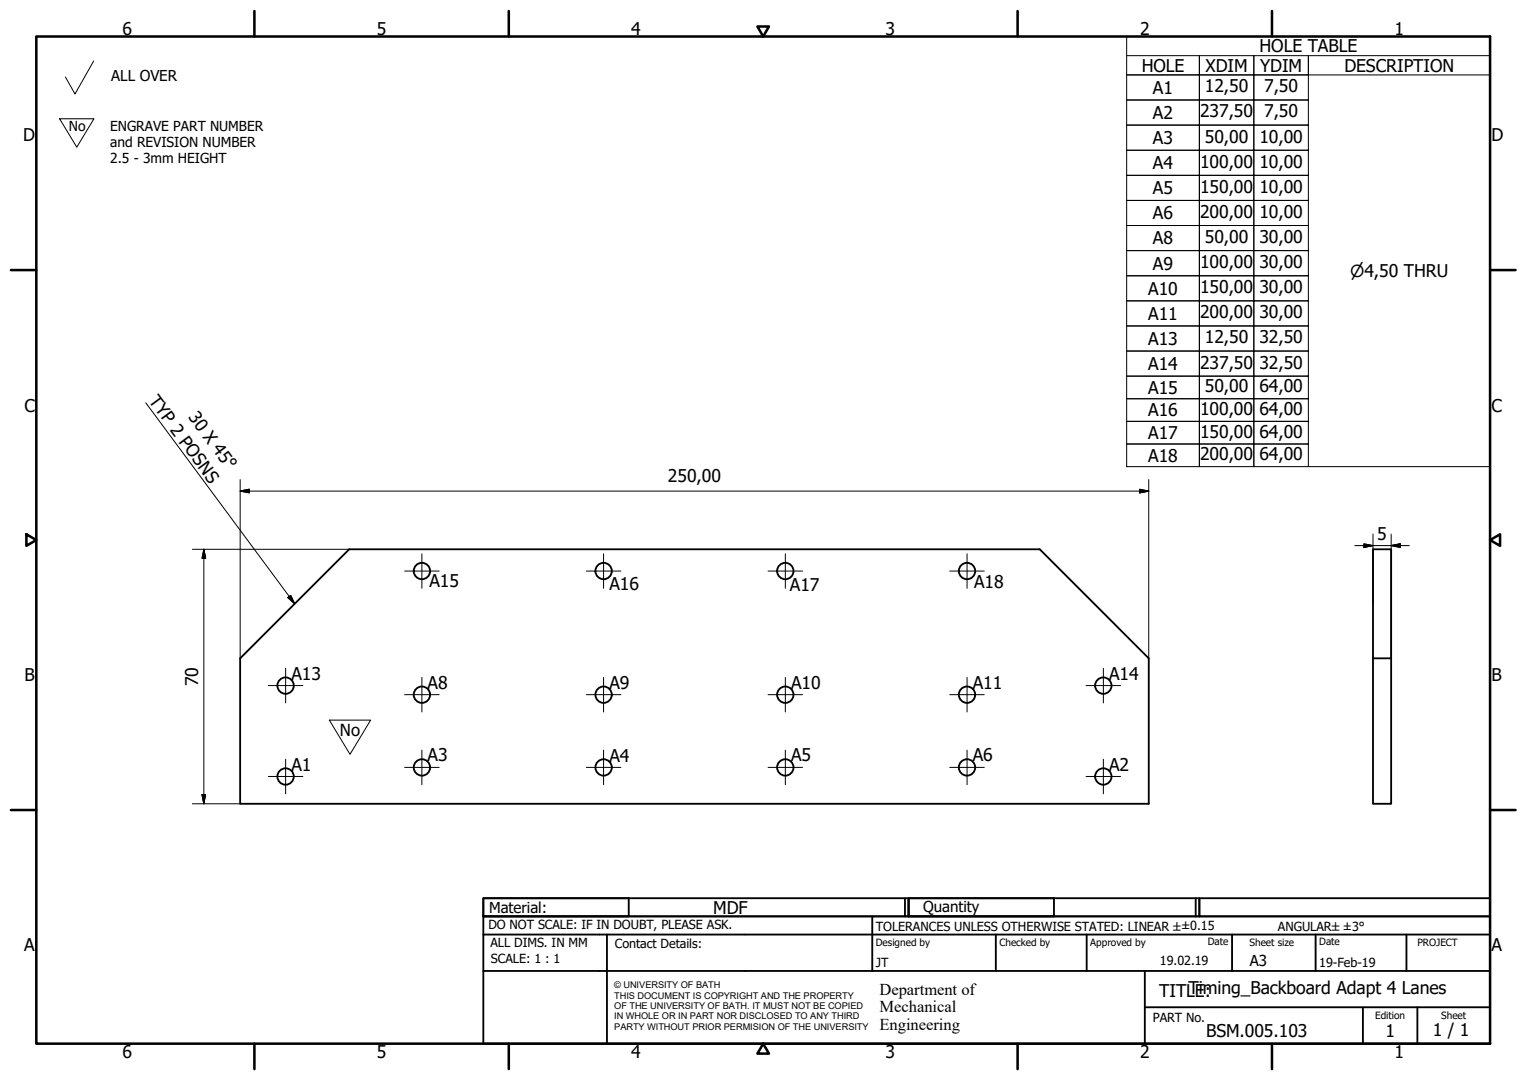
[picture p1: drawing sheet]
<svg xmlns="http://www.w3.org/2000/svg" width="420mm" height="297mm" viewBox="0 0 420 297" stroke-linecap="round" stroke-linejoin="round" font-family="sans-serif">
<!-- layer: Visible (ISO) -->
<g fill="none" stroke="#000" stroke-width=".51">
<path d="M96.1 151.1h190l30 30v40h-250v-40zM377.8 151.1h5v30h-5zM377.8 181.1v40h5v-40"/>
<circle cx="116.1" cy="157.1" r="2.25"/>
<circle cx="166.1" cy="157.1" r="2.25"/>
<circle cx="216.1" cy="157.1" r="2.25"/>
<circle cx="266.1" cy="157.1" r="2.25"/>
<circle cx="78.6" cy="188.6" r="2.25"/>
<circle cx="116.1" cy="191.1" r="2.25"/>
<circle cx="166.1" cy="191.1" r="2.25"/>
<circle cx="216.1" cy="191.1" r="2.25"/>
<circle cx="266.1" cy="191.1" r="2.25"/>
<circle cx="303.6" cy="188.6" r="2.25"/>
<circle cx="78.6" cy="213.6" r="2.25"/>
<circle cx="116.1" cy="211.1" r="2.25"/>
<circle cx="166.1" cy="211.1" r="2.25"/>
<circle cx="216.1" cy="211.1" r="2.25"/>
<circle cx="266.1" cy="211.1" r="2.25"/>
<circle cx="303.6" cy="213.6" r="2.25"/>
</g>
<!-- layer: Border (ISO) -->
<g fill="none" stroke="#000" stroke-width=".7">
<path d="M10 10h400v277h-400zM70 3v7M140 3v7M208.4 7.3h3.2l-1.6 2.7zM280 3v7M350 3v7M3 74.3h7M410 74.3h7M7.3 146.9l2.7 1.6-2.7 1.6zM410 148.5l2.7-1.6v3.2zM3 222.8h7M410 222.8h7"/>
<path d="M70 287v7M140 287v7M210 287l1.6 2.8h-3.2zM280 287v7M350 287v7"/>
</g>
<!-- layer: Title (ISO) -->
<g fill="none" stroke="#000" stroke-width=".51">
<path d="M133 247h40v5h-40zM133 247h117v5h-117zM133 257v-5h277v5M133 257h277v30h-277zM167 257v30M240 252v15M249 247v5M250 247h40v5h-40zM250 247h80v5h-80zM274 257v10M299 257v10M329 247v5"/>
<path d="M330 247h80v5h-80zM339 257v10M362 257v10M387 257v10M133 267h277M315 277h95M315 267v20M375 277v10M390 277v10"/>
</g>
<!-- layer: Symbol (ISO) -->
<g fill="none" stroke="#000" stroke-width=".28">
<path d="M310 15.3h20v5.3h-20h20v6.9h-20h20v6.9h-20h20v6.9h-20h20v6.9h-20h20v6.9h-20h20v6.9h-20h20v6.9h-20h20v6.9h-20h20v6.9h-20h20v6.9h-20h20v6.9h-20h20v6.9h-20h20v6.3h-20h20v6.2h-20h20v6.2h-20h20v6.2v-6.2h15v6.2v-6.2h15v6.2M310 10h100v118.3h-100zM330 15.3h15v5.3h-15zM345 15.3h15v5.3h-15zM410 15.3h-50v5.3h50M330 20.6h15v6.9h-15zM330 27.5h15v6.9h-15zM330 34.4h15v6.9h-15zM345 20.6h15v6.9h-15zM345 27.5h15v6.9h-15zM345 34.4h15v6.9h-15zM330 41.3h15v6.9h-15z"/>
<path d="M330 48.2h15v6.9h-15zM330 55.1h15v6.9h-15zM345 41.3h15v6.9h-15zM345 48.2h15v6.9h-15zM345 55.1h15v6.9h-15zM330 62h15v6.9h-15zM330 68.9h15v6.9h-15zM330 75.8h15v6.9h-15zM345 62h15v6.9h-15zM345 68.9h15v6.9h-15zM345 75.8h15v6.9h-15zM330 82.7h15v6.9h-15z"/>
<path d="M330 89.6h15v6.9h-15zM330 96.5h15v6.9h-15zM345 82.7h15v6.9h-15zM345 89.6h15v6.9h-15zM345 96.5h15v6.9h-15zM40.1 110.8l41 55.3M330 103.4h15v6.3h-15zM330 109.7h15v6.2h-15zM330 115.9h15v6.2h-15zM345 103.4h15v6.3h-15zM345 109.7h15v6.2h-15zM345 115.9h15v6.2h-15z"/>
<path d="M79.2 164.3l.8-.5 1.1 2.3z"/>
</g>
<!-- layer: Sketch Geometry (ISO) -->
<path d="M25.8 16.8l-5.2 9.1-2.6-4.7M16.4 32.7h9.4l-4.7 7.8zM90.6 198.1h11.4l-5.7 9.4z" fill="none" stroke="#000" stroke-width=".28"/>
<path d="M96.2 216.9h.2" fill="none" stroke="#fff" stroke-width=".28"/>
<!-- layer: Center Mark (ISO) -->
<g fill="none" stroke="#000" stroke-width=".28">
<path d="M111.3 157.1h9.5M116.1 152.3v9.5M161.3 157.1h9.5M166.1 152.3v9.5M211.3 157.1h9.5M216.1 152.3v9.5M261.3 157.1h9.5M266.1 152.3v9.5M73.8 188.6h9.5M78.6 183.8v9.5M111.3 191.1h9.5M116.1 186.3v9.5"/>
<path d="M161.3 191.1h9.5M166.1 186.3v9.5M211.3 191.1h9.5M216.1 186.3v9.5M261.3 191.1h9.5M266.1 186.3v9.5M298.8 188.6h9.5M303.6 183.8v9.5M73.8 213.6h9.5M78.6 208.8v9.5M111.3 211.1h9.5M116.1 206.3v9.5"/>
<path d="M161.3 211.1h9.5M166.1 206.3v9.5M211.3 211.1h9.5M216.1 206.3v9.5M261.3 211.1h9.5M266.1 206.3v9.5M298.8 213.6h9.5M303.6 208.8v9.5"/>
</g>
<!-- layer: Dimension (ISO) -->
<g fill="none" stroke="#000" stroke-width=".28">
<path d="M66.1 135.1l2.5-.5v1zM66.1 135.1h250M66.1 131.9v49.2M313.6 134.6l2.5 .5-2.5 .5zM316.1 131.9v49.2M52.9 151.1h43.2M56.1 151.1l.5 2.5h-1zM56.1 151.1v70M372.8 150.1h15M375.3 149.6l2.5 .5-2.5 .5zM377.8 146.9v19.2M382.8 150.1l2.5-.5v1z"/>
<path d="M382.8 146.9v34.2M55.6 218.6h1l-.5 2.5zM52.9 221.1h13.2"/>
</g>
<path d="M66.1 135.1l2.5-.5zM66.1 135.1l2.5-.5v1zM313.6 135.6l2.5-.5zM313.6 134.6l2.5 .5-2.5 .5zM56.1 151.1l.5 2.5zM56.1 151.1l.5 2.5h-1zM375.3 150.6l2.5-.5zM375.3 149.6l2.5 .5-2.5 .5zM382.8 150.1l2.5-.5zM382.8 150.1l2.5-.5v1zM55.6 218.6l.5 2.5zM55.6 218.6h1l-.5 2.5z" fill="#000" stroke="#000" stroke-width=".28"/>
<!-- layer: Symbol (ISO) -->
<path d="M79.2 164.3l1.9 1.8zM79.2 164.3l.8-.5 1.1 2.3z" fill="#000" stroke="#000" stroke-width=".28"/>
<g font-size="4.8">
<text x="33.7" y="9.6">6</text>
<text x="103.7" y="9.6">5</text>
<text x="173.7" y="9.6">4</text>
<text x="243.7" y="9.6">3</text>
<text x="313.7" y="9.6">2</text>
<text x="383.7" y="9.6">1</text>
<text x="346.6" y="14.4">HOLE TABLE</text>
<text x="314.1" y="19.7">HOLE</text>
<text x="331.7" y="19.7">XDIM</text>
<text x="346.7" y="19.7">YDIM</text>
<text x="369.9" y="19.7">DESCRIPTION</text>
<text x="317.2" y="25.8">A1</text>
<text x="331.5" y="25.4">12,50</text>
<text x="347.8" y="25.4">7,50</text>
<text x="317.2" y="32.8">A2</text>
<text x="330.2" y="32.3">237,50</text>
<text x="347.8" y="32.3">7,50</text>
<text x="6.3" y="38.9">D</text>
<text x="317.2" y="39.6">A3</text>
<text x="331.5" y="39.2">50,00</text>
<text x="346.5" y="39.2">10,00</text>
<text x="410.4" y="38.9">D</text>
<text x="317.2" y="46.5">A4</text>
<text x="330.2" y="46.1">100,00</text>
<text x="346.5" y="46.1">10,00</text>
<text x="317.2" y="53.4">A5</text>
<text x="330.2" y="53">150,00</text>
<text x="346.5" y="53">10,00</text>
<text x="330.2" y="59.9">200,00</text>
<text x="346.5" y="59.9">10,00</text>
<text x="317.2" y="60.3">A6</text>
<text x="317.2" y="67.2">A8</text>
<text x="331.5" y="66.8">50,00</text>
<text x="346.5" y="66.8">30,00</text>
<text x="317.2" y="74.1">A9</text>
<text x="330.2" y="73.7">100,00</text>
<text x="346.5" y="73.7">30,00</text>
<text x="315.9" y="81">A10</text>
<text x="330.2" y="80.6">150,00</text>
<text x="346.5" y="80.7">30,00</text>
<text x="315.9" y="88">A11</text>
<text x="330.2" y="87.6">200,00</text>
<text x="346.5" y="87.6">30,00</text>
<text x="315.9" y="94.9">A13</text>
<text x="331.5" y="94.5">12,50</text>
<text x="346.5" y="94.5">32,50</text>
<text x="315.9" y="101.8">A14</text>
<text x="330.2" y="101.4">237,50</text>
<text x="346.5" y="101.4">32,50</text>
<text x="331.5" y="107.9">50,00</text>
<text x="346.5" y="107.9">64,00</text>
<text x="6.7" y="113.2">C</text>
<text x="40.8" y="110.3" transform="rotate(53 40.8 110.3)">TYP 2 POSNS</text>
<text x="315.9" y="108.3">A15</text>
<text x="410.4" y="113.2">C</text>
<text x="51.6" y="114.6" transform="rotate(53 51.6 114.6)">30 X 45°</text>
<text x="315.9" y="114.5">A16</text>
<text x="330.2" y="114.1">100,00</text>
<text x="346.5" y="114.1">64,00</text>
<text x="315.9" y="120.8">A17</text>
<text x="330.2" y="120.4">150,00</text>
<text x="346.5" y="120.4">64,00</text>
<text x="315.9" y="127">A18</text>
<text x="330.2" y="126.6">200,00</text>
<text x="346.5" y="126.6">64,00</text>
<text x="183.8" y="132.7">250,00</text>
<text x="379" y="148.5">5</text>
<text x="118.2" y="161.4">A15</text>
<text x="268" y="161.8">A18</text>
<text x="167.7" y="162.2">A16</text>
<text x="217.3" y="162.4">A17</text>
<text x="6.8" y="187.4">B</text>
<text x="54.5" y="188.7" transform="rotate(-90 54.5 188.7)">70</text>
<text x="80.2" y="186.9">A13</text>
<text x="117.7" y="189.4">A8</text>
<text x="167.7" y="189.4">A9</text>
<text x="217.7" y="189.4">A10</text>
<text x="267.7" y="189.5">A11</text>
<text x="305.2" y="187">A14</text>
<text x="410.4" y="187.4">B</text>
<text x="117.7" y="209.4">A3</text>
<text x="167.7" y="209.5">A4</text>
<text x="217.7" y="209.4">A5</text>
<text x="267.7" y="209.4">A6</text>
<text x="80.2" y="212">A1</text>
<text x="305.2" y="212">A2</text>
<text x="196.3" y="251.4">MDF</text>
<text x="6.7" y="261.7">A</text>
<text x="410.4" y="261.7">A</text>
<text x="319" y="274.2">TITLTEiming_Backboard Adapt 4 Lanes</text>
<text x="331.5" y="274.2">:</text>
<text x="331.9" y="285.3">BSM.005.103</text>
<text x="381.2" y="285.3">1</text>
<text x="394.2" y="285">1 / 1</text>
<text x="33.7" y="291">6</text>
<text x="103.7" y="290.9">5</text>
<text x="173.7" y="290.9">4</text>
<text x="243.7" y="291">3</text>
<text x="313.7" y="291">2</text>
<text x="383.7" y="290.9">1</text>
</g>
<g font-size="4.6">
<text x="371.5" y="76.2">⌀4,50 THRU</text>
<text x="93.5" y="202.5">No</text>
<text x="242" y="273.7">Department of</text>
<text x="242" y="278.4">Mechanical</text>
<text x="242" y="283.2">Engineering</text>
</g>
<g font-size="4.1">
<text x="30.6" y="22.3">ALL OVER</text>
<text x="134.6" y="251.1">Material:</text>
<text x="254" y="250.8">Quantity</text>
<text x="343.9" y="265.6">A3</text>
</g>
<g font-size="3.8">
<text x="18.9" y="36">No</text>
<text x="30.3" y="35.9">ENGRAVE PART NUMBER</text>
<text x="30.3" y="40.4">and REVISION NUMBER</text>
<text x="30.3" y="45">2.5 - 3mm HEIGHT</text>
</g>
<g font-size="3.5">
<text x="134.4" y="255.6">DO NOT SCALE: IF IN DOUBT, PLEASE ASK.</text>
<text x="241" y="256">TOLERANCES UNLESS OTHERWISE STATED: LINEAR ±±0.15</text>
<text x="351.6" y="256">ANGULAR±±3°</text>
<text x="134.9" y="260.6">ALL DIMS. IN MM</text>
<text x="169.2" y="260.6">Contact Details:</text>
<text x="135.1" y="264.8">SCALE: 1 : 1</text>
<text x="241" y="266">JT</text>
<text x="319.2" y="265.5">19.02.19</text>
<text x="363" y="266">19-Feb-19</text>
<text x="317.2" y="281.2">PART No.</text>
</g>
<g font-size="2.8">
<text x="241" y="260.1">Designed by</text>
<text x="275" y="260.1">Checked by</text>
<text x="300" y="260.1">Approved by</text>
<text x="332.3" y="260">Date</text>
<text x="343.8" y="260.1">Sheet size</text>
<text x="363" y="260">Date</text>
<text x="390" y="260.1">PROJECT</text>
<text x="378.4" y="280.1">Edition</text>
<text x="396.6" y="280.1">Sheet</text>
</g>
<g font-size="2.5">
<text x="169" y="271.9">© UNIVERSITY OF BATH</text>
<text x="169" y="274.7">THIS DOCUMENT IS COPYRIGHT AND THE PROPERTY</text>
<text x="169" y="277.5">OF THE UNIVERSITY OF BATH. IT MUST NOT BE COPIED</text>
<text x="169" y="280.4">IN WHOLE OR IN PART NOR DISCLOSED TO ANY THIRD</text>
<text x="169" y="283.2">PARTY WITHOUT PRIOR PERMISION OF THE UNIVERSITY</text>
</g>
</svg>
